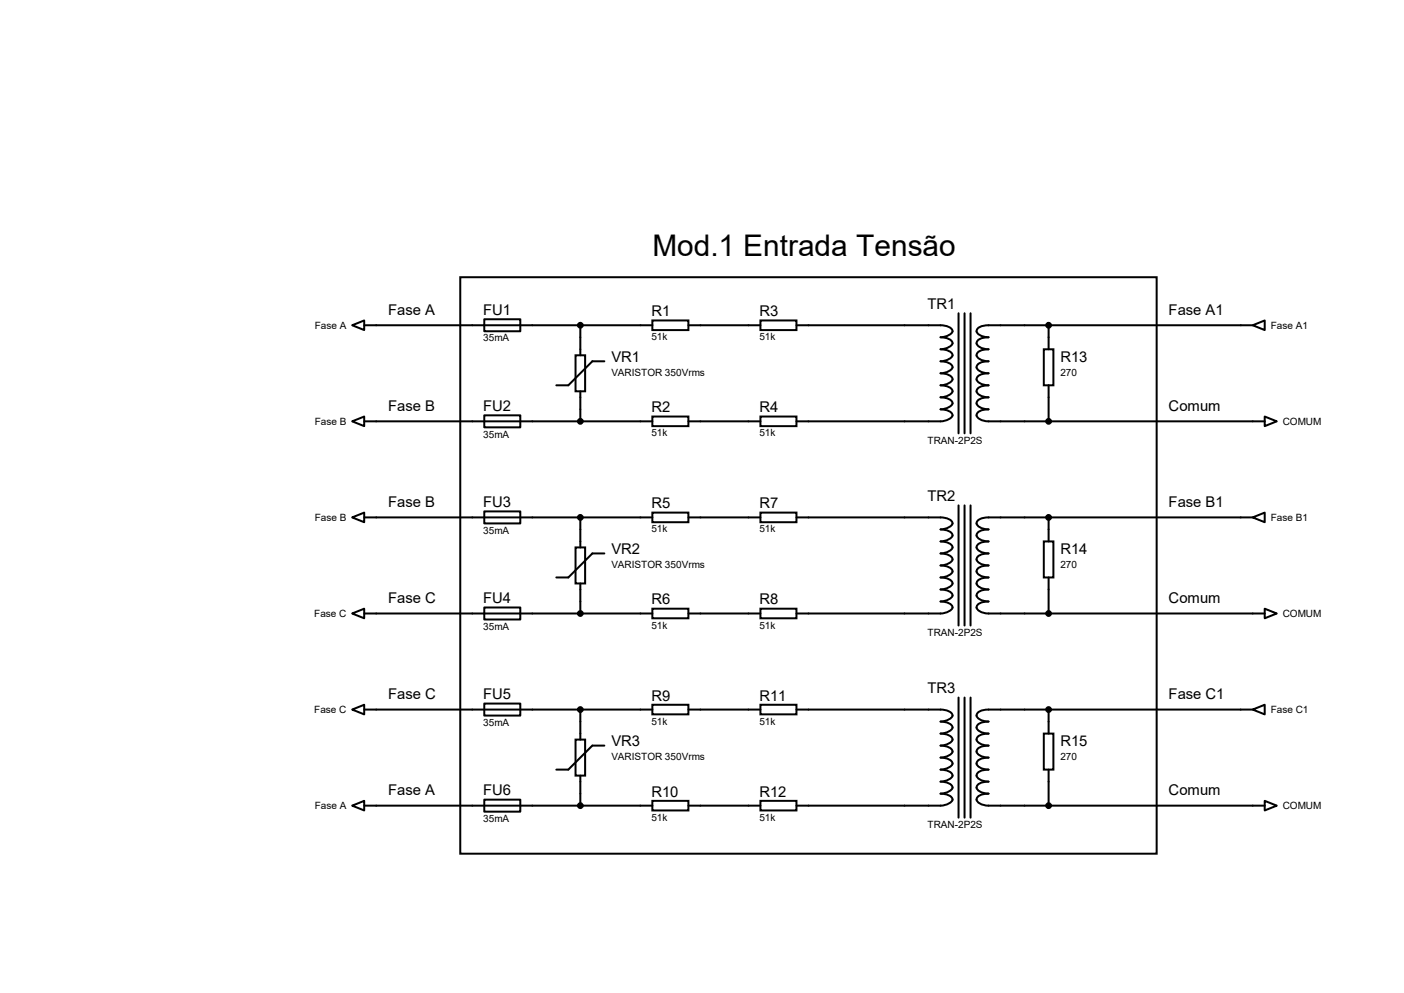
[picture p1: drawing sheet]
<svg xmlns="http://www.w3.org/2000/svg" width="297mm" height="210mm" viewBox="0 0 297 210" stroke-linecap="round" stroke-linejoin="round" font-family="sans-serif">
<g fill="none" stroke="#000" stroke-width=".42">
<path d="M97.4 58.6h147.3v122h-147.3zM74.5 68.8l2.5-1v2zM77 68.8h61M102.4 67.5h7.7v2.6h-7.7zM121.8 75.1h2v7.7h-2zM122.8 68.8v6.3M127.8 76.4h-2.5l-5.1 5.1h-2.5M138 67.8h7.6v2h-7.6zM145.6 68.8h15.3M160.9 67.8h7.6v2h-7.6zM168.5 68.8h30.5a2.31 2.31 0 0 1 2.5 1.3 2.69 2.69 0 0 1-2.5 1.2 2.31 2.31 0 0 1 2.5 1.3 2.69 2.69 0 0 1-2.5 1.3 2.31 2.31 0 0 1 2.5 1.2 2.69 2.69 0 0 1-2.5 1.3 2.31 2.31 0 0 1 2.5 1.3 2.69 2.69 0 0 1-2.5 1.3 2.31 2.31 0 0 1 2.5 1.2 2.69 2.69 0 0 1-2.5 1.3 2.31 2.31 0 0 1 2.5 1.3 2.69 2.69 0 0 1-2.5 1.2 2.31 2.31 0 0 1 2.5 1.3 2.69 2.69 0 0 1-2.5 1.3 2.31 2.31 0 0 1 2.5 1.2 2.69 2.69 0 0 1-2.5 1.3h-30.5M202.8 66.3v25.4"/>
<path d="M204 66.3v25.4M205.3 66.3v25.4M220.8 73.9h2v7.6h-2zM221.8 68.8v5.1M265 68.8l2.5-1v2zM265 68.8h-55.9a2.89 2.89 0 0 0-2.4 .9 .9 .9 0 0 0 .6 1.2l1.1 .4h.7a2.89 2.89 0 0 0-2.4 .9 .9 .9 0 0 0 .6 1.2l1.1 .4 .7 .1a2.89 2.89 0 0 0-2.4 .9 .9 .9 0 0 0 .6 1.2l1.1 .4h.7a2.89 2.89 0 0 0-2.4 .9 .9 .9 0 0 0 .6 1.2l1.1 .4 .7 .1a2.89 2.89 0 0 0-2.4 .9 .9 .9 0 0 0 .6 1.1l1.1 .4 .7 .1a2.89 2.89 0 0 0-2.4 .9 .9 .9 0 0 0 .6 1.2l1.1 .4h.7a2.89 2.89 0 0 0-2.4 .9 .9 .9 0 0 0 .6 1.2l1.1 .4 .7 .1a2.89 2.89 0 0 0-2.4 .9 .9 .9 0 0 0 .6 1.2l1.1 .4h.7h58.4M74.5 89.1l2.5-1v2zM77 89.1h61M102.4 87.8h7.7v2.6h-7.7zM122.8 82.8v6.3M138 88.1h7.6v2h-7.6zM145.6 89.1h15.3"/>
<path d="M160.9 88.1h7.6v2h-7.6zM221.8 81.5v7.6M267.5 88.1l2.6 1-2.6 1zM74.5 109.4l2.5-1v2zM77 109.4h61M102.4 108.2h7.7v2.5h-7.7zM121.8 115.8h2v7.6h-2zM122.8 109.4v6.4M127.8 117.1h-2.5l-5.1 5h-2.5M138 108.4h7.6v2h-7.6zM145.6 109.4h15.3M160.9 108.4h7.6v2h-7.6z"/>
<path d="M168.5 109.4h30.5a2.31 2.31 0 0 1 2.5 1.3 2.69 2.69 0 0 1-2.5 1.3 2.31 2.31 0 0 1 2.5 1.2 2.69 2.69 0 0 1-2.5 1.3 2.31 2.31 0 0 1 2.5 1.3 2.69 2.69 0 0 1-2.5 1.3 2.31 2.31 0 0 1 2.5 1.2 2.69 2.69 0 0 1-2.5 1.3 2.31 2.31 0 0 1 2.5 1.3 2.69 2.69 0 0 1-2.5 1.2 2.31 2.31 0 0 1 2.5 1.3 2.69 2.69 0 0 1-2.5 1.3 2.31 2.31 0 0 1 2.5 1.2 2.69 2.69 0 0 1-2.5 1.3 2.31 2.31 0 0 1 2.5 1.3 2.69 2.69 0 0 1-2.5 1.3h-30.5M202.8 106.9v25.4M204 106.9v25.4M205.3 106.9v25.4M220.8 114.5h2v7.6h-2zM221.8 109.4v5.1M265 109.4l2.5-1v2zM265 109.4h-55.9a2.89 2.89 0 0 0-2.4 .9 .9 .9 0 0 0 .6 1.2l1.1 .4 .7 .1a2.89 2.89 0 0 0-2.4 .9 .9 .9 0 0 0 .6 1.2l1.1 .4h.7a2.89 2.89 0 0 0-2.4 .9 .9 .9 0 0 0 .6 1.2l1.1 .4 .7 .1a2.89 2.89 0 0 0-2.4 .9 .9 .9 0 0 0 .6 1.1l1.1 .4 .7 .1a2.89 2.89 0 0 0-2.4 .9 .9 .9 0 0 0 .6 1.2l1.1 .4h.7a2.89 2.89 0 0 0-2.4 .9 .9 .9 0 0 0 .6 1.2l1.1 .4 .7 .1a2.89 2.89 0 0 0-2.4 .9 .9 .9 0 0 0 .6 1.2l1.1 .4h.7a2.89 2.89 0 0 0-2.4 .9 .9 .9 0 0 0 .6 1.2l1.1 .4 .7 .1h58.4M74.5 129.8l2.5-1.1v2.1zM77 129.8h61M102.4 128.5h7.7v2.5h-7.7zM122.8 123.4v6.4"/>
<path d="M138 128.7h7.6v2.1h-7.6zM145.6 129.8h15.3M160.9 128.7h7.6v2.1h-7.6zM221.8 122.1v7.7M267.5 128.7l2.6 1.1-2.6 1zM74.5 150.1l2.5-1v2zM77 150.1h61M102.4 148.8h7.7v2.5h-7.7zM121.8 156.4h2v7.6h-2zM122.8 150.1v6.3M127.8 157.7h-2.5l-5.1 5.1h-2.5M138 149.1h7.6v2h-7.6z"/>
<path d="M145.6 150.1h15.3M160.9 149.1h7.6v2h-7.6zM168.5 150.1h30.5a2.31 2.31 0 0 1 2.5 1.2 2.69 2.69 0 0 1-2.5 1.3 2.31 2.31 0 0 1 2.5 1.3 2.69 2.69 0 0 1-2.5 1.3 2.31 2.31 0 0 1 2.5 1.2 2.69 2.69 0 0 1-2.5 1.3 2.31 2.31 0 0 1 2.5 1.3 2.69 2.69 0 0 1-2.5 1.2 2.31 2.31 0 0 1 2.5 1.3 2.69 2.69 0 0 1-2.5 1.3 2.31 2.31 0 0 1 2.5 1.2 2.69 2.69 0 0 1-2.5 1.3 2.31 2.31 0 0 1 2.5 1.3 2.69 2.69 0 0 1-2.5 1.3 2.31 2.31 0 0 1 2.5 1.2 2.69 2.69 0 0 1-2.5 1.3h-30.5M202.8 147.5v25.4M204 147.5v25.4M205.3 147.5v25.4M220.8 155.2h2v7.6h-2zM221.8 150.1v5.1M265 150.1l2.5-1v2zM265 150.1h-55.9a2.89 2.89 0 0 0-2.4 .9 .9 .9 0 0 0 .6 1.2l1.1 .4h.7a2.89 2.89 0 0 0-2.4 .9 .9 .9 0 0 0 .6 1.2l1.1 .4 .7 .1a2.89 2.89 0 0 0-2.4 .9 .9 .9 0 0 0 .6 1.1l1.1 .4 .7 .1a2.89 2.89 0 0 0-2.4 .9 .9 .9 0 0 0 .6 1.2l1.1 .4h.7a2.89 2.89 0 0 0-2.4 .9 .9 .9 0 0 0 .6 1.2l1.1 .4 .7 .1a2.89 2.89 0 0 0-2.4 .9 .9 .9 0 0 0 .6 1.2l1.1 .4h.7a2.89 2.89 0 0 0-2.4 .9 .9 .9 0 0 0 .6 1.2l1.1 .4 .7 .1a2.89 2.89 0 0 0-2.4 .9 .9 .9 0 0 0 .6 1.1l1.1 .4 .7 .1h58.4M74.5 170.4l2.5-1v2zM77 170.4h61"/>
<path d="M102.4 169.1h7.7v2.6h-7.7zM122.8 164v6.4M138 169.4h7.6v2h-7.6zM145.6 170.4h15.3M160.9 169.4h7.6v2h-7.6zM221.8 162.8v7.6M267.5 169.4l2.6 1-2.6 1z"/>
</g>
<g fill="#000" stroke="#000" stroke-width=".42">
<circle cx="122.8" cy="68.8" r=".51"/>
<circle cx="221.8" cy="68.8" r=".51"/>
<circle cx="122.8" cy="89.1" r=".51"/>
<circle cx="221.8" cy="89.1" r=".51"/>
<circle cx="122.8" cy="109.4" r=".51"/>
<circle cx="221.8" cy="109.4" r=".51"/>
<circle cx="122.8" cy="129.8" r=".51"/>
<circle cx="221.8" cy="129.8" r=".51"/>
<circle cx="122.8" cy="150.1" r=".51"/>
<circle cx="221.8" cy="150.1" r=".51"/>
<circle cx="122.8" cy="170.4" r=".51"/>
<circle cx="221.8" cy="170.4" r=".51"/>
</g>
<text font-size="6.3" x="138" y="54.2">Mod.1 Entrada Tensão</text>
<g font-size="3.1">
<text x="196.2" y="65.4">TR1</text>
<text x="82.1" y="66.5">Fase A</text>
<text x="102.2" y="66.6">FU1</text>
<text x="137.8" y="66.9">R1</text>
<text x="160.7" y="66.9">R3</text>
<text x="247.2" y="66.5">Fase A1</text>
<text x="129.3" y="76.5">VR1</text>
<text x="224.3" y="76.5">R13</text>
<text x="82.1" y="86.9">Fase B</text>
<text x="102.2" y="87">FU2</text>
<text x="137.8" y="87.2">R2</text>
<text x="160.7" y="87.2">R4</text>
<text x="247.2" y="86.9">Comum</text>
<text x="82.1" y="107.2">Fase B</text>
<text x="102.2" y="107.3">FU3</text>
<text x="137.8" y="107.5">R5</text>
<text x="160.7" y="107.5">R7</text>
<text x="196.2" y="106">TR2</text>
<text x="247.2" y="107.2">Fase B1</text>
<text x="129.3" y="117.1">VR2</text>
<text x="224.3" y="117.1">R14</text>
<text x="82.1" y="127.5">Fase C</text>
<text x="102.2" y="127.6">FU4</text>
<text x="137.8" y="127.8">R6</text>
<text x="160.7" y="127.8">R8</text>
<text x="247.2" y="127.5">Comum</text>
<text x="82.1" y="147.8">Fase C</text>
<text x="102.2" y="147.9">FU5</text>
<text x="137.8" y="148.2">R9</text>
<text x="160.7" y="148.2">R11</text>
<text x="196.2" y="146.6">TR3</text>
<text x="247.2" y="147.8">Fase C1</text>
<text x="129.3" y="157.8">VR3</text>
<text x="224.3" y="157.8">R15</text>
<text x="82.1" y="168.1">Fase A</text>
<text x="102.2" y="168.2">FU6</text>
<text x="137.8" y="168.5">R10</text>
<text x="160.7" y="168.5">R12</text>
<text x="247.2" y="168.1">Comum</text>
</g>
<g font-size="2.1">
<text x="66.6" y="69.6">Fase A</text>
<text x="137.8" y="72">51k</text>
<text x="160.7" y="72">51k</text>
<text x="268.8" y="69.6">Fase A1</text>
<text x="102.2" y="72.2">35mA</text>
<text x="129.3" y="79.4">VARISTOR 350Vrms</text>
<text x="224.3" y="79.4">270</text>
<text x="66.6" y="89.9">Fase B</text>
<text x="271.4" y="89.9">COMUM</text>
<text x="102.2" y="92.5">35mA</text>
<text x="137.8" y="92.3">51k</text>
<text x="160.7" y="92.3">51k</text>
<text x="196.2" y="93.8">TRAN-2P2S</text>
<text x="66.6" y="110.2">Fase B</text>
<text x="102.2" y="112.9">35mA</text>
<text x="137.8" y="112.6">51k</text>
<text x="160.7" y="112.6">51k</text>
<text x="268.8" y="110.2">Fase B1</text>
<text x="129.3" y="120.1">VARISTOR 350Vrms</text>
<text x="224.3" y="120.1">270</text>
<text x="66.5" y="130.5">Fase C</text>
<text x="271.4" y="130.5">COMUM</text>
<text x="102.2" y="133.2">35mA</text>
<text x="137.8" y="132.9">51k</text>
<text x="160.7" y="132.9">51k</text>
<text x="196.2" y="134.5">TRAN-2P2S</text>
<text x="66.5" y="150.8">Fase C</text>
<text x="102.2" y="153.5">35mA</text>
<text x="137.8" y="153.2">51k</text>
<text x="160.7" y="153.2">51k</text>
<text x="268.8" y="150.8">Fase C1</text>
<text x="129.3" y="160.7">VARISTOR 350Vrms</text>
<text x="224.3" y="160.7">270</text>
<text x="66.6" y="171.2">Fase A</text>
<text x="102.2" y="173.8">35mA</text>
<text x="137.8" y="173.6">51k</text>
<text x="160.7" y="173.6">51k</text>
<text x="271.4" y="171.2">COMUM</text>
<text x="196.2" y="175.1">TRAN-2P2S</text>
</g>
</svg>
